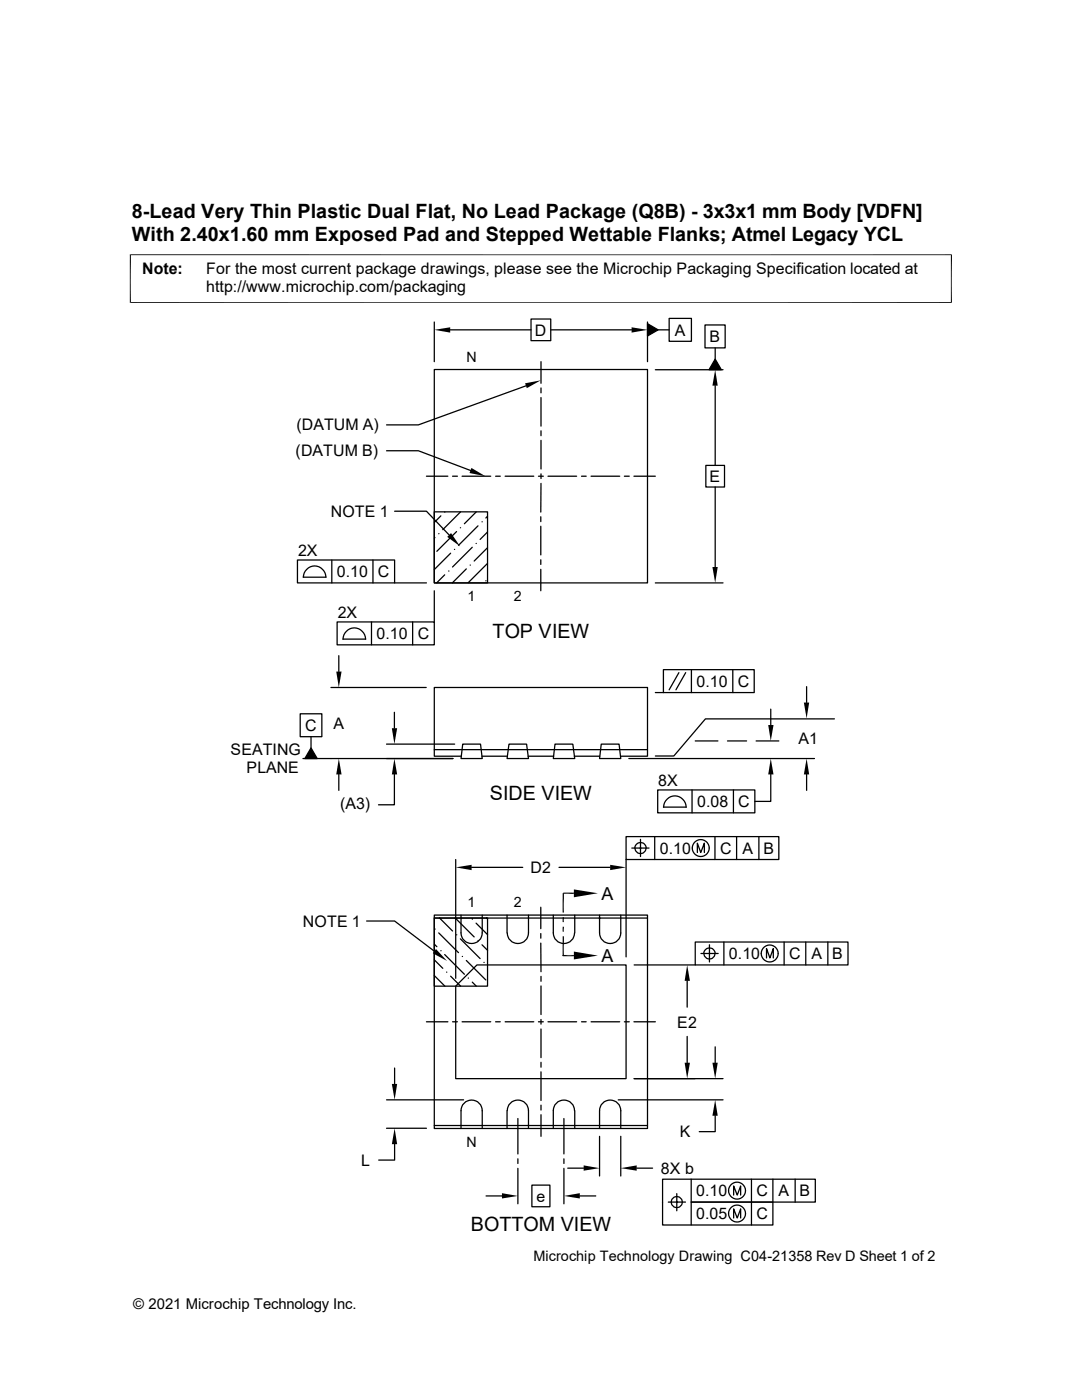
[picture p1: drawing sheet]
<svg xmlns="http://www.w3.org/2000/svg" width="216mm" height="279mm" viewBox="0 0 216 279" stroke-linecap="round" stroke-linejoin="round" font-family="sans-serif">
<g fill="none" stroke="#000" stroke-width=".25">
<path d="M86.7 73.7h42.5v42.6h-42.5zM86.7 64.3v7.9M89.8 65.8h16.2M104.9 77l-21.4 7.8h-6.4M106 63.7h3.9v4.3h-3.9zM107.9 72.2v4.3M107.9 77.4v1M107.9 79.3v5.7M109.9 65.8h16.1M129.2 64.6l2.1 1.2-2.1 1.3zM129.2 64.3v7.9M130.8 73.8h13.5"/>
<path d="M131.3 65.8h2.2M133.5 63.5h4.5v4.6h-4.5zM140.7 64.9h4v4.5h-4zM142.7 71.7l1.2 2.1h-2.4zM142.7 69.4v2.3M142.7 77v15.9M77.1 90h6.4l10.4 3.9M85.1 95h4.3M90.3 95h1M92.2 95h5.7M98.9 95h.9M100.8 95h5.7"/>
<path d="M107.4 95h1M107.9 86v1M107.9 87.9v5.7M107.9 94.6v.9M107.9 96.5v5.7M109.3 95h5.8M116 95h1M117.9 95h5.8M124.6 95h1M126.5 95h4.3M140.8 92.9h3.8v4.3h-3.8zM142.7 97.2v16"/>
<path d="M59.4 111.8h19.3v4.5h-19.3zM60.5 115.2h4.6M60.5 115.2a2.24 2.24 0 0 1 2.3-2.3 2.24 2.24 0 0 1 2.2 2.3M66.2 111.8v4.5M74.4 111.8v4.5M78.7 102h6.4l4.5 4.8M78.7 116.3h6.4M86.7 102.2h10.6v14.1h-10.6zM86.7 117.9v6.2M86.8 107.3l-.1 .1M87.5 106.5h.1M88 103l-1.3 1.3"/>
<path d="M88.7 102.2h.1M88.7 114.7l-1.6 1.6M89.5 114h.1M89.9 110.4l-3.2 3.3M90.7 109.6h.1M91.1 106.1l-3.9 3.9M91.9 105.3h.1M91.9 102.2l-3.6 3.5M93 113.5l-2.7 2.8M93.8 112.8h.1M94.2 109.2l-3.9 4M95 108.5h.1"/>
<path d="M95 102.2l-2.3 2.3M95.4 104.9l-3.9 3.9M96.2 104.1h.1M96.9 115.9h.1M97.3 103l-.4 .4M97.3 106.2l-1.5 1.5M97.3 109.3l-2.7 2.7M97.3 112.4l-3.9 3.9M107.9 103.1v1M107.9 105v5.7M107.9 111.7v.9M107.9 113.6v4.3"/>
<path d="M130.8 116.3h13.5M66 137.2h19M67.3 124.1h19.4v4.6h-19.4zM67.6 130.9v3.1M68.4 127.6h4.6M68.5 127.6a2.24 2.24 0 0 1 2.2-2.3 2.24 2.24 0 0 1 2.2 2.3M74.1 124.1v4.6M82.3 124.1v4.6M130.8 138.2h19.7v-4.6h-18.1v4.6M135.5 134.2l-2 3.5M136.8 134.2l-1.9 3.5M138 133.6v4.6"/>
<path d="M146.2 133.6v4.6M161 137v3.2M59.9 142.5h4.3v4.5h-4.3zM60.5 151.4h29.9M62.1 149.3l1.2 2.1h-2.5zM62.1 147v2.3M67.6 154.6v3.1M77.1 148.5h13.6M78.7 154.6v6h-3.2M78.7 142.2v3.1M86.7 149.6h42.5M92 150.9h-5.3v-13.7h42.5v13.7h-5.4"/>
<path d="M92.3 148.5h3.6l.3 2.9h-4.2zM96.2 150.9h5.1M101.6 148.5h3.5l.4 2.9h-4.3zM105.4 150.9h5.1M110.7 148.5h3.6l.4 2.9h-4.3zM114.6 150.9h5.1M120 148.5h3.5l.4 2.9h-4.3zM125.5 151.4h37M131.2 157.6h19.4v4.6h-19.4zM138.1 157.6v4.6M138.7 147.9h4.6M145.2 147.9h3.8"/>
<path d="M146.3 157.6v4.6M150.9 147.9h4.5M153.8 154.6v5.3h-3.2M153.8 141.5v3.2M161 154.6v3.1M166.5 143.5h-25.7l-6.3 7.4h-3.7M90.9 171.5v23.7M94.1 173.1h10.2M111.5 173.1h10.3M114.5 178.3h-2.1v3.8M124.9 167h30.5v4.5h-30.5zM124.9 171.5v19.5"/>
<path d="M126.1 169.2h3.4M126.7 169.2a1.14 1.14 0 0 1 1.1-1.1 1.14 1.14 0 0 1 1.1 1.1M126.7 169.2a1.1 1.1 0 0 0 1.1 1.1 1.1 1.1 0 0 0 1.1-1.1M127.8 167.5v3.4M130.6 167v4.5M132.4 161.1h4.5M132.4 161.1a2.24 2.24 0 0 1 2.3-2.3 2.24 2.24 0 0 1 2.2 2.3M139.1 170.1v-1.8l.7 1.8 .7-1.8v1.8M142.7 167v4.5M147 167v4.5M151.4 167v4.5M73.2 183.8h5.5l8 6"/>
<path d="M86.7 182.6h42.5v42.6h-42.5zM86.7 183.2h10.6v13.6h-10.6zM86.7 183.2h42.5M86.7 194.7l2.1 2.1M86.7 191.6l1.6 1.7M86.7 188.4l.5 .5M86.8 185.4h.1M87.5 186.2l4 3.9M87.7 183.2l2.6 2.6M88 189.7h.1M88.7 190.5l4 3.9M89.1 194h.1"/>
<path d="M89.9 194.8l2 2M90.8 183.2l3.8 3.8M90.9 196.8l4.3-4.2h29.7v22.7h-34zM91.1 186.6h.1M91.9 187.4l3.9 3.9M92 182.6v3.6a2.12 2.12 0 0 0 2.1 2.1 2.12 2.12 0 0 0 2.1-2.1v-3.6M92.2 190.9h.1M93 191.7l3.9 3.9M93.4 195.2h.1M94.2 196l.8 .8M94.2 183.4h.1M95 184.2l2.3 2.3"/>
<path d="M95.4 187.7h.1M96.2 188.6l1.1 1.1M96.6 192.1h.1M97.1 183.2l.2 .2M101.2 182.6v3.6M105.5 182.6v3.6a2.12 2.12 0 0 1-2.2 2.1 2.12 2.12 0 0 1-2.1-2.1M107.9 188.2v5.7M107.9 181.1v4.2M107.9 186.3v.9M107.9 194.9v.9M107.9 196.8v5.7M110.4 182.6v3.6a2.12 2.12 0 0 0 2.1 2.1 2.12 2.12 0 0 0 2.1-2.1"/>
<path d="M112.4 186.9v3.8h2.1M114.7 182.6v3.6M119.6 182.6v3.6a2.12 2.12 0 0 0 2.2 2.1 2.12 2.12 0 0 0 2.1-2.1v-3.6M126.5 192.6h12.2M137.1 195.7v5.3M138.7 188h30.5v4.6h-30.5zM139.9 190.3h3.4M140.4 190.3a1.14 1.14 0 0 1 1.2-1.1 1.14 1.14 0 0 1 1.1 1.1M140.5 190.3a1.1 1.1 0 0 0 1.1 1.1 1.1 1.1 0 0 0 1.1-1.1M141.6 188.6v3.4M144.4 188v4.6M153 191.2v-1.9l.6 1.9 .7-1.9v1.9"/>
<path d="M156.5 188v4.6M160.8 188v4.6M165.2 188v4.6M77.1 219.5h15.4M78.7 213.1v3.2M85.1 203.9h4.3M90.3 203.9h1M92.2 203.9h5.7M98.9 203.9h.9M100.8 203.9h5.7M107.4 203.9h1M107.9 203.5v.9"/>
<path d="M107.9 205.4v5.7M107.9 212v1M107.9 213.9v5.7M109.3 203.9h5.8M116 203.9h1M117.9 203.9h5.8M123.4 219.5h20.9M124.6 203.9h1M126.5 203.9h4.3M126.5 215.3h17.8M137.1 206.8v5.3M142.7 208.9v3.2"/>
<path d="M77.1 225.2h8M78.7 228.3v3.2h-3.1M86.7 224.6h42.5M92 225.2v-3.5a2.12 2.12 0 0 1 2.1-2.2 2.12 2.12 0 0 1 2.1 2.2v3.5M97 238.7h3.2M101.2 221.7v3.5M101.2 221.7a2.12 2.12 0 0 1 2.1-2.2 2.12 2.12 0 0 1 2.2 2.2v3.5M103.3 223.2v7.1M103.3 231.3v.9M103.3 233.2v7M106.1 236.5h3.6v4.3h-3.6zM107.9 220.6v.9"/>
<path d="M107.9 222.5v4.3M112.5 223.2v7.1M112.5 231.3v.9M112.5 233.2v7M113.3 233.1h3.2M114.6 221.7a2.12 2.12 0 0 0-2.1-2.2 2.12 2.12 0 0 0-2.1 2.2v3.5M114.7 221.7v3.5M115.7 238.7h3.2M119.6 225.2v-3.5a2.12 2.12 0 0 1 2.2-2.2 2.12 2.12 0 0 1 2.1 2.2v3.5M119.6 226.8v7.9M123.9 226.8v7.9M127 233.1h3.2"/>
<path d="M133.3 239.9h3.5M135 238.2v3.4M137.9 235.3v4.6h16.3v4.6h-22v-9.2h30.5v4.6h-24.8v4.6M142.7 222.7v3.1h-3.2M146.4 238.5v-1.8l.7 1.8 .7-1.8v1.8M149.9 235.3v9.2M154.2 235.3v4.6M158.7 235.3v4.6M146.4 243.1v-1.8l.7 1.8 .7-1.8v1.8"/>
<circle cx="139.8" cy="169.2" r="1.69"/>
<circle cx="153.6" cy="190.3" r="1.69"/>
<circle cx="135" cy="239.9" r="1.11"/>
<circle cx="147.1" cy="237.6" r="1.69"/>
<circle cx="147.1" cy="242.2" r="1.69"/>
</g>
<g fill="#000">
<path d="M86.7 65.8l3.1-.5v1.1zM104.8 76.5l3.1-.6-2.8 1.6zM126 65.3l3.2 .5-3.2 .6zM129.2 64.6l2.1 1.2-2.1 1.3zM142.7 73.8l.5 3.2h-1zM142.7 71.7l1.2 2.1h-2.4zM94.1 93.4l2.8 1.6-3.2-.6zM90 106.4l1.8 2.7-2.6-2zM142.2 113.2h1l-.5 3.1zM67.1 134h1.1l-.6 3.2zM62.1 149.3l1.2 2.1h-2.5zM67.6 151.4l.6 3.2h-1.1z"/>
<path d="M78.2 145.3h1l-.5 3.2zM78.7 151.4l.5 3.2h-1zM153.3 144.7h1l-.5 3.2zM153.8 151.4l.5 3.2h-1zM161 151.4l.5 3.2h-1.1zM160.4 140.2h1.1l-.5 3.2zM90.9 173.1l3.2-.5v1.1zM114.5 177.5l4.8 .8-4.8 .8zM121.8 172.6l3.1 .5-3.1 .6zM87 189.4l2.2 2.4-2.8-1.6zM112.3 183l.2 1h-.2zM112.3 185l.2 .9h-.2z"/>
<path d="M112.3 183h.2v1zM112.3 185h.2v.9zM114.5 189.9l4.8 .8-4.8 .8zM137.1 192.6l.6 3.1h-1.1zM78.2 216.3h1l-.5 3.2zM136.6 212.1h1.1l-.6 3.2zM142.2 212.1h1l-.5 3.2zM78.7 225.2l.5 3.1h-1zM100.2 238.1l3.1 .6-3.1 .5zM112.5 238.7l3.2-.6v1.1zM116.5 232.6l3.1 .5-3.1 .5zM123.9 233.1l3.1-.5v1z"/>
<path d="M142.7 219.5l.5 3.2h-1z"/>
</g>
<path d="M26 50.8v9.7M189.8 50.8v9.7" fill="none" stroke="#000" stroke-width=".21"/>
<path d="M25.9 50.8h164M25.9 60.4h164M112.3 190.7h.2" fill="none" stroke="#000" stroke-width=".2"/>
<g font-size="3.9">
<text x="26.3" y="43.5">8-Lead Very Thin Plastic Dual Flat, No Lead Package (Q8B) - 3x3x1 mm Body [VDFN]</text>
<text x="26.3" y="48">With 2.40x1.60 mm Exposed Pad and Stepped Wettable Flanks; Atmel Legacy YCL</text>
<text x="98.3" y="127.3">TOP VIEW</text>
<text x="97.7" y="159.7">SIDE VIEW</text>
<text x="93.9" y="245.7">BOTTOM VIEW</text>
</g>
<g font-size="3.6">
<text x="120" y="179.5">A</text>
<text x="120" y="192">A</text>
</g>
<g font-size="3.2">
<text x="28.4" y="54.6">Note:</text>
<text x="41.1" y="54.6">For the most current package drawings, please see the Microchip Packaging Specification located at</text>
<text x="41.1" y="58.3">http://www.microchip.com/packaging</text>
<text x="106.7" y="67">D</text>
<text x="134.7" y="67">A</text>
<text x="141.6" y="68.3">B</text>
<text x="59.1" y="85.9">(DATUM A)</text>
<text x="59" y="91.1">(DATUM B)</text>
<text x="141.6" y="96.2">E</text>
<text x="66" y="103.2">NOTE 1</text>
<text x="59.5" y="111">2X</text>
<text x="67.2" y="115.1">0.10</text>
<text x="75.4" y="115.2">C</text>
<text x="67.4" y="123.3">2X</text>
<text x="75.1" y="127.5">0.10</text>
<text x="83.4" y="127.6">C</text>
<text x="139" y="137.1">0.10</text>
<text x="147.2" y="137.1">C</text>
<text x="60.9" y="145.9">C</text>
<text x="66.5" y="145.4">A</text>
<text x="159.3" y="148.5">A1</text>
<text x="46" y="150.7">SEATING</text>
<text x="49.2" y="154.3">PLANE</text>
<text x="67.9" y="161.5">(A3)</text>
<text x="131.4" y="156.9">8X</text>
<text x="139.1" y="161.1">0.08</text>
<text x="147.3" y="161.1">C</text>
<text x="131.7" y="170.4">0.10</text>
<text x="143.7" y="170.4">C</text>
<text x="148.1" y="170.4">A</text>
<text x="152.3" y="170.4">B</text>
<text x="105.8" y="174.2">D2</text>
<text x="60.5" y="184.9">NOTE 1</text>
<text x="145.5" y="191.4">0.10</text>
<text x="157.4" y="191.4">C</text>
<text x="161.9" y="191.4">A</text>
<text x="166.1" y="191.4">B</text>
<text x="135.1" y="205.1">E2</text>
<text x="135.6" y="227">K</text>
<text x="72.1" y="232.7">L</text>
<text x="107.1" y="239.8">e</text>
<text x="131.9" y="234.2">8X b</text>
<text x="138.9" y="238.8">0.10</text>
<text x="150.9" y="238.8">C</text>
<text x="155.4" y="238.8">A</text>
<text x="159.6" y="238.8">B</text>
<text x="138.9" y="243.3">0.05</text>
<text x="150.9" y="243.3">C</text>
</g>
<text font-size="3" x="26.6" y="261.3">© 2021 Microchip Technology Inc.</text>
<text font-size="2.9" x="106.4" y="251.6">Microchip Technology Drawing C04-21358 Rev D Sheet 1 of 2</text>
<g font-size="2.8">
<text x="93.1" y="72.2">N</text>
<text x="93.3" y="119.9">1</text>
<text x="102.5" y="119.9">2</text>
<text x="93.3" y="181.1">1</text>
<text x="102.5" y="181.1">2</text>
<text x="93.1" y="228.8">N</text>
</g>
</svg>
